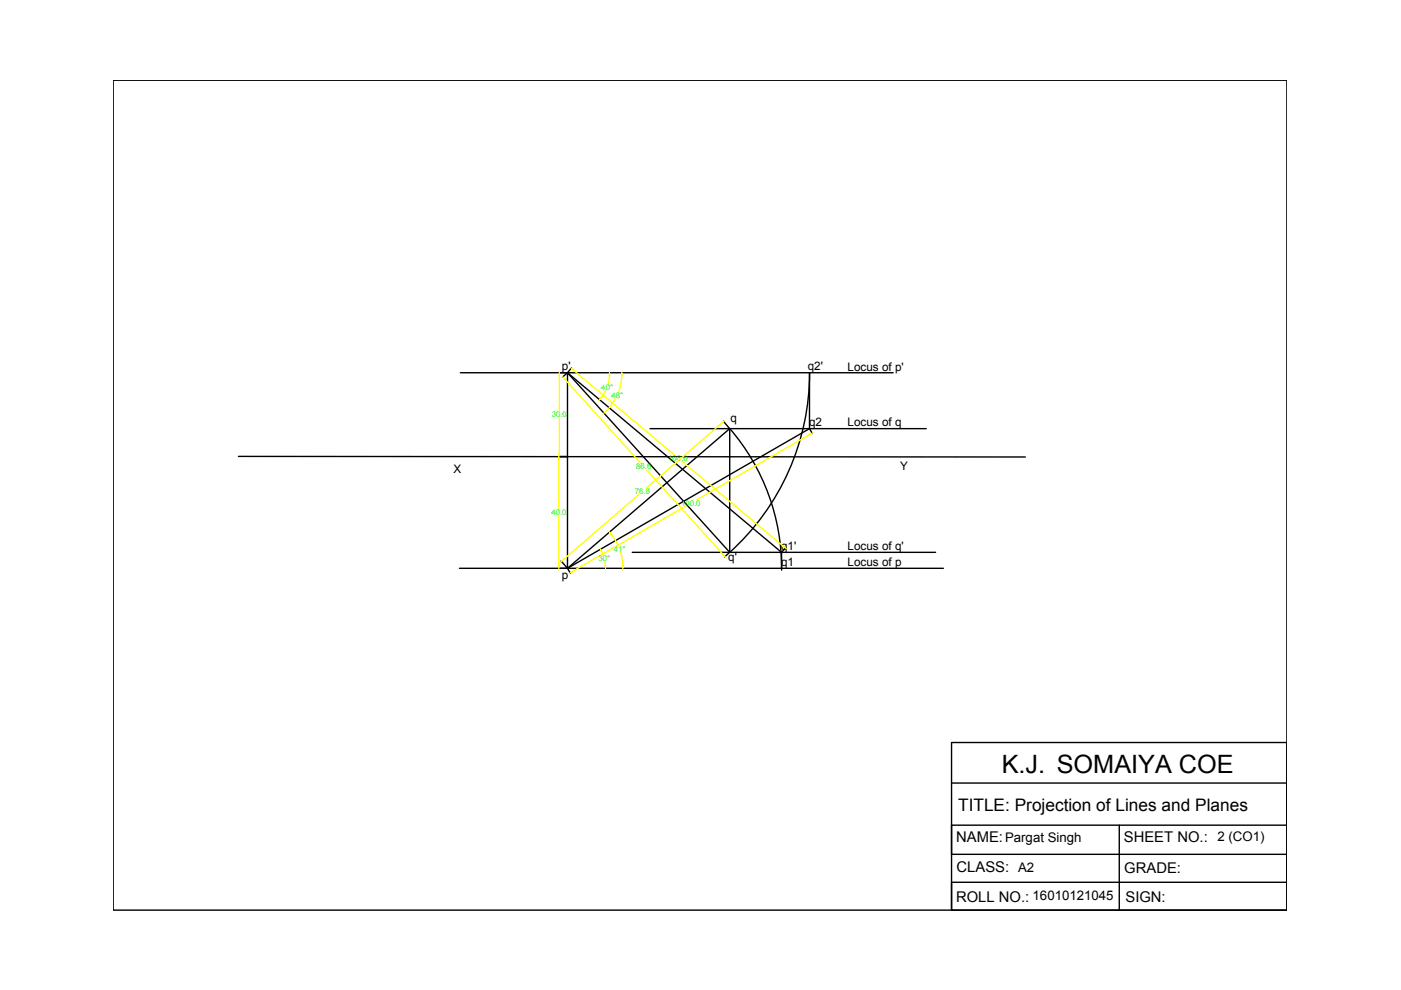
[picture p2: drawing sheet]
<svg xmlns="http://www.w3.org/2000/svg" width="297mm" height="210mm" viewBox="0 0 297 210" stroke-linecap="round" stroke-linejoin="round" font-family="sans-serif">
<!-- layer: 0 -->
<g fill="none" stroke="#000" stroke-width=".3">
<path d="M24 17h248.8v176h-248.8zM97.6 79h91.8M120.3 79.1l-1.1 .9M120.3 79v41.5M120.3 79l34.4 38.1v-26.2l-34.4 29.6M120.3 79l45.4 38.1v3.4M121.2 78l-.9 1M50.6 96.8l166.8 .1M118.4 96.8h1.9M137.8 90.9h58.6M153.4 89.3l1.3 1.5M154.7 90.9a45.4 45.4 0 0 1 11 30"/>
<path d="M171.6 90.9v-11.9a51.3 51.3 0 0 1-16.9 38.1M171.6 90.9l-51.3 29.6M171.6 90.9l.6 1M119 118.9l1.3 1.6M134.1 117.1h64.3M154.7 117.1l-1.1 1M166.6 116.1l-.9 1M97.4 120.5h102.6M120.3 120.5l.6 1.1M201.7 157.4h71.1v35.6h-71.1zM201.7 166h71.1v9h-71.1v6.1h71.1v6h-71.1v5.9M237.3 175v18"/>
</g>
<g fill="none" stroke="#ff0" stroke-width=".3">
<path d="M118.6 79.6v7.7M121.5 78.5l21.5 18M129.2 79.6l-.3 1.8M131.9 79.6l-.3 1.8-.5 1.6M118.5 97.4v10.6M118.6 88.6v7.6M119.7 80.4l16.2 17.9M128.4 82.7l-.9 1.6M130.6 84.4l-1 1.5-1.1 1.3M137.1 99.6l16.2 18M144.6 97.8l21.4 18M153 89.8l-16 13.7"/>
<path d="M171.7 92.1l-24 13.9M118.5 109.3v10.6M127.6 117l.3 .7M128.3 119.1l.1 .8M129.6 113.3l1.5 2.4M131.6 117l.5 2.9M135.5 104.9l-16 13.7M145.4 107.3l-24 13.9"/>
</g>
<g fill="#ff0" stroke="#ff0" stroke-width=".21">
<path d="M118.5 96.2h.2l-.1 .6z"/>
<path d="M118.6 79l.1 .6h-.2z"/>
<path d="M118.5 96.8l.1 .6h-.2z"/>
<path d="M118.4 119.9h.2l-.1 .6z"/>
<path d="M121.1 78.1l.5 .3-.1 .1z"/>
<path d="M166.1 115.7l.4 .5-.5-.3z"/>
<path d="M119.3 79.9l.5 .4-.2 .1z"/>
<path d="M153.2 117.6l.2-.1 .3 .5z"/>
<path d="M120.9 121.5l.4-.4 .1 .2z"/>
<path d="M171.6 92l.6-.2-.5 .4z"/>
<path d="M119.4 118.5l.1 .2-.5 .3z"/>
<path d="M152.9 89.7l.5-.3-.4 .4z"/>
<path d="M127.4 84.2l.2 .1-.5 .4z"/>
<path d="M129.2 79l.1 .6h-.2z"/>
<path d="M128.4 87.1l.2 .1-.6 .4z"/>
<path d="M131.9 79v.6h-.2z"/>
<path d="M128.3 119.9h.1v.6z"/>
<path d="M127.3 116.5l.4 .4-.2 .1z"/>
<path d="M132 119.9h.2l-.1 .6z"/>
<path d="M129.2 112.8l.5 .4-.2 .1z"/>
</g>
<text font-size="5.4" x="212.4" y="163.8">K.J. SOMAIYA COE</text>
<text font-size="3.7" x="203.1" y="172">TITLE: Projection of Lines and Planes</text>
<g font-size="3.1">
<text x="202.7" y="178.6">NAME:Pargat Singh</text>
<text x="238.3" y="178.6">SHEET NO.:</text>
<text x="202.8" y="184.8">CLASS: A2</text>
<text x="238.4" y="185.1">GRADE:</text>
<text x="202.7" y="191.1">ROLL NO.: 16010121045</text>
<text x="238.6" y="191.1">SIGN:</text>
</g>
<text font-size="2.8" x="258.1" y="178.3">2 (CO1)</text>
<g font-size="2.5">
<text x="119.2" y="78.5">p'</text>
<text x="171.3" y="78.5">q2'</text>
<text x="179.7" y="78.7">Locus of p'</text>
<text x="154.9" y="89.4">q</text>
<text x="171.5" y="90.4">q2</text>
<text x="179.7" y="90.4">Locus of q</text>
<text x="96.2" y="100.2">X</text>
<text x="190.8" y="99.6">Y</text>
<text x="154.4" y="118.9">q'</text>
<text x="165.6" y="116.6">q1'</text>
<text x="179.7" y="116.6">Locus of q'</text>
<text x="119.2" y="122.8">p</text>
<text x="165.6" y="120">q1</text>
<text x="179.7" y="120">Locus of p</text>
</g>
<g font-size="1.7" fill="#0f0">
<text x="127.5" y="82.6">40°</text>
<text x="117" y="88.5">30.0</text>
<text x="129.7" y="84.3">48°</text>
<text x="134.9" y="99.5">86.6</text>
<text x="141.7" y="97.7">100.0</text>
<text x="134.6" y="104.8">76.6</text>
<text x="144.4" y="107.2">100.0</text>
<text x="116.9" y="109.2">40.0</text>
<text x="126.9" y="119">30°</text>
<text x="130.1" y="117">41°</text>
</g>
</svg>
